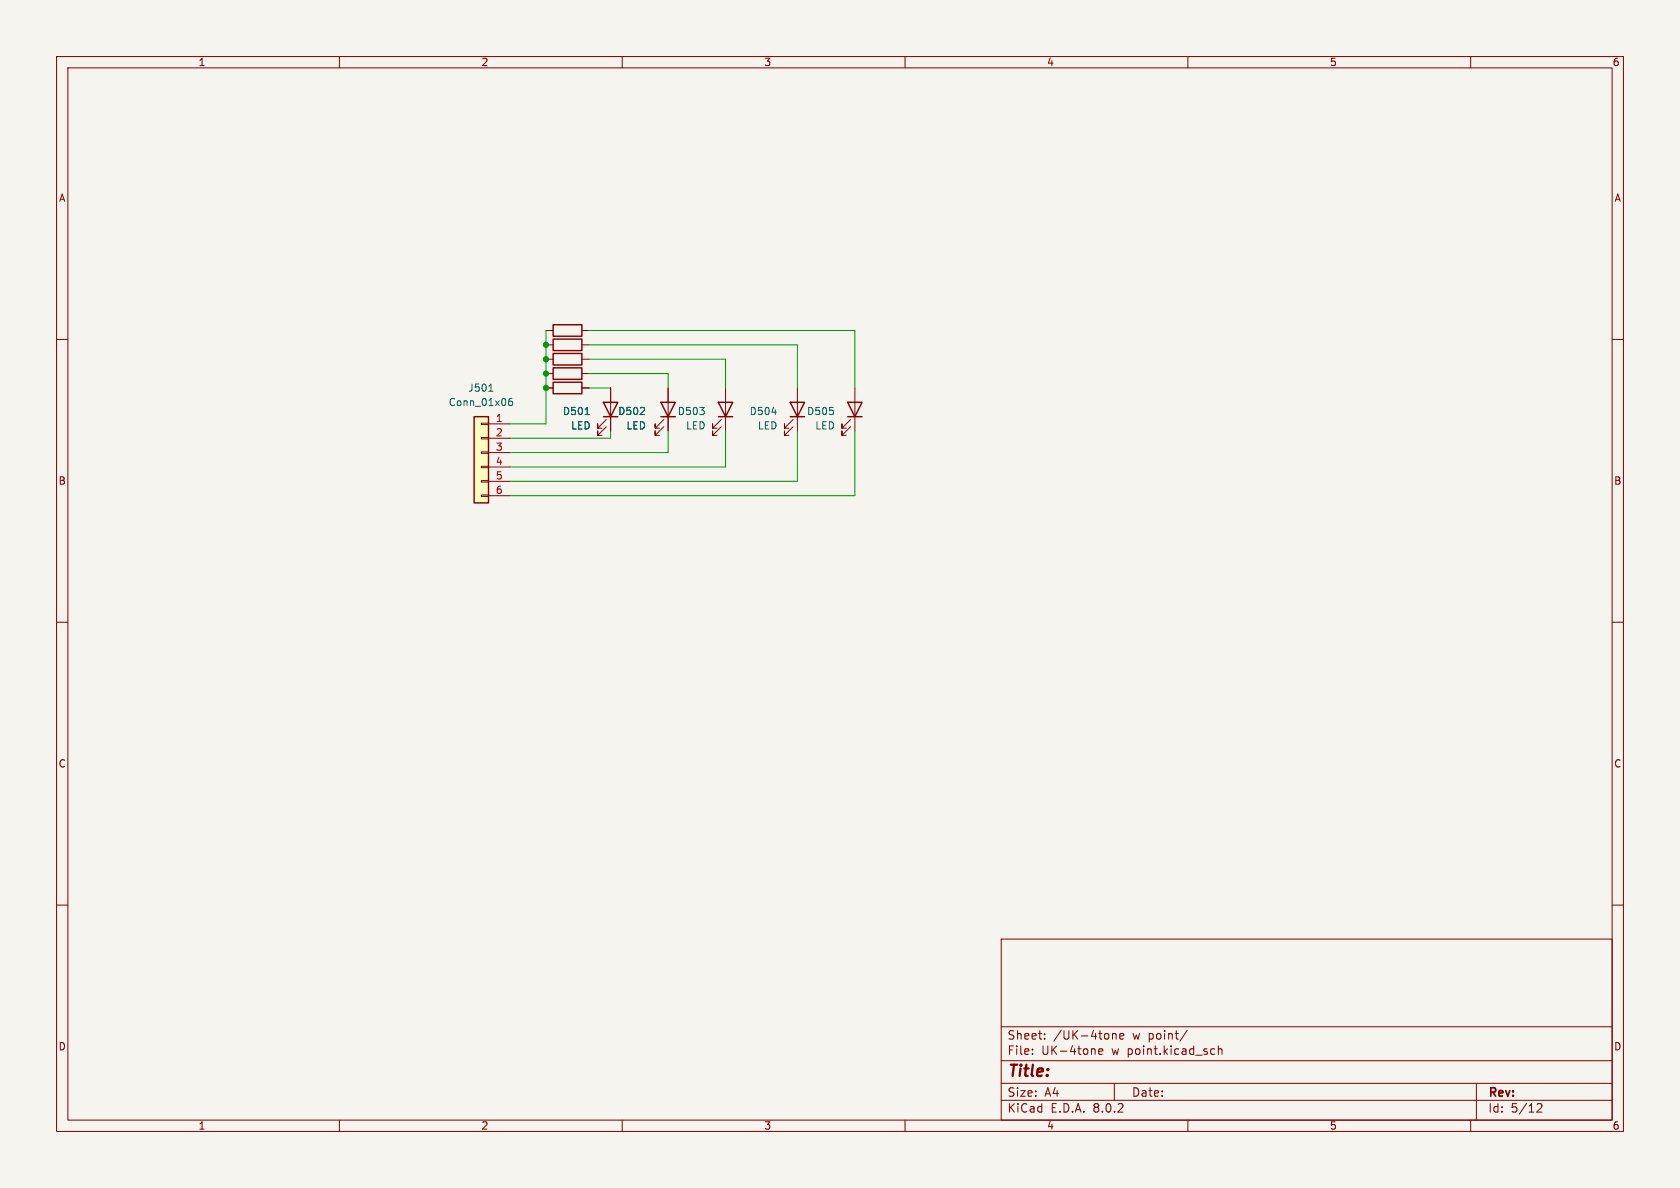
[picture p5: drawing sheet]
<svg xmlns="http://www.w3.org/2000/svg" width="297mm" height="210mm" viewBox="0 0 297 210" stroke-linecap="round" stroke-linejoin="round" font-family="sans-serif">
<path d="M0 0h297v210h-297z" fill="#f5f4ef" stroke="#f5f4ef" stroke-width=".18"/>
<g fill="none" stroke="#840000" stroke-width=".18">
<path d="M10 10h277v190h-277zM12 12h273v186h-273zM60 10v2M110 10v2M160 10v2M210 10v2M260 10v2M10 60h2M96.5 58.4h1.3M102.9 58.4h1.2M285 60h2M96.5 68.6h1.3"/>
<path d="M96.5 61h1.3M96.5 63.5h1.3M102.9 68.6h1.2M102.9 61h1.2M102.9 63.5h1.2M140.2 75.4l-1.5 1.6v-.8v.8h.7M140.2 74.2l-1.5 1.5v-.8v.8h.7M141 68.6v7.6M150.4 75.4l-1.6 1.6v-.8v.8h.8M150.4 74.2l-1.6 1.5v-.8v.8h.8M151.1 68.6v7.6M10 110h2"/>
<path d="M285 110h2M10 160h2M285 160h2M177 166h108v32h-108zM60 198v2M110 198v2M160 198v2M177 194.5h108M177 191.5h108M177 187.5h108M177 181.5h108M182.5 186.3v.1"/>
<path d="M182.5 185.5v.1M184.7 183.6v.1M184.7 182.8v.1M193.5 185.5l.1 .9M194.2 185.9l.8-.1-.1-.3-.4-.1-.3 .2 .1 .7h.6M196.7 182.7v1M196.7 182.8l.2-.1 .3 .1 .1 .9M197 191.5v3M198 183.2l.7-.1-.1-.3-.4-.1-.2 .2v.7h.6M209.9 182.1l-1.3 2M210 198v2M214.3 185.4l.4 .1"/>
<path d="M214.7 186.3l-.4 .1M215.4 185.5l.2-.1 .4 .1v.9M215.4 184.9v1.5M260 198v2M261 191.5v6.5M271.7 195.2l.6-.1 .2 .1 .1 .3-.9 1.1h.9"/>
</g>
<path d="M97.8 59.9h5.1v2.1h-5.1zM97.8 57.4h5.1v2h-5.1zM97.8 67.6h5.1v2h-5.1zM97.8 62.5h5.1v2h-5.1zM139.7 71.1h2.5l-1.2 2.6zM139.7 73.7h2.5M149.9 71.1h2.5l-1.3 2.6zM149.9 73.7h2.5" fill="none" stroke="#840000" stroke-width=".25"/>
<path d="M136.5 72.9h.7" fill="none" stroke="#006464" stroke-width=".18"/>
<path d="M83.8 73.7h2.6v15.2h-2.6z" fill="#ffffc2"/>
<g fill="none" stroke="#840000" stroke-width=".18">
<path d="M85.1 79.9h1.3v.2h-1.3zM85.1 77.3h1.3v.3h-1.3zM85.1 74.8h1.3v.3h-1.3zM86.4 74.9h3.8M86.4 77.5h3.8M96.5 66h1.3M96.5 68.6h1.3M102.9 66h1.2M102.9 68.6h1.2M107.2 75.4l-1.5 1.6v-.8v.8h.7M107.2 74.2l-1.5 1.5v-.8v.8h.7M107.9 68.6v7.6"/>
<path d="M117.3 75.4l-1.5 1.6v-.8v.8h.8M117.3 74.2l-1.5 1.5v-.8v.8h.8M118.1 68.6v7.6M127.5 75.4l-1.5 1.6v-.8v.8h.7M127.5 74.2l-1.5 1.5v-.8v.8h.7M128.3 68.6v7.6M85.1 87.5h1.3v.3h-1.3zM85.1 85h1.3v.2h-1.3zM85.1 82.4h1.3v.3h-1.3zM86.4 80h3.8M86.4 82.6h3.8M86.4 85.1h3.8"/>
<path d="M86.4 87.6h3.8"/>
</g>
<path d="M83.8 73.7h2.6v15.2h-2.6zM97.8 65h5.1v2.1h-5.1zM106.7 71.1h2.5l-1.3 2.6zM106.7 73.7h2.5M116.8 71.1h2.6l-1.3 2.6zM116.8 73.7h2.6M127 71.1h2.5l-1.2 2.6zM127 73.7h2.5" fill="none" stroke="#840000" stroke-width=".25"/>
<path d="M86.4 69.2h.7M90.5 70.4l-.4 .1a.86 .86 0 0 0 0 1.2l.5-.1v-.4l-.2-.3-.4 .1-.1 .2M103.4 73.3h.8" fill="none" stroke="#006464" stroke-width=".18"/>
<path d="M96.5 58.4v16.5h-6.3M104.1 58.4h47v10.2M104.1 63.5h24.2v5.1M104.1 61h36.9v7.6M104.1 66h14v2.6M104.1 68.6h3.8M107.9 76.2v1.3h-17.7M118.1 76.2v3.8h-27.9M128.3 76.2v6.4h-38.1M141 76.2v8.9h-50.8M151.1 76.2v11.4h-60.9" fill="none" stroke="#009600" stroke-width=".18"/>
<g fill="#009600" stroke="#009600" stroke-width=".18">
<circle cx="96.5" cy="61" r=".46"/>
<circle cx="96.5" cy="63.5" r=".46"/>
<circle cx="96.5" cy="68.6" r=".46"/>
<circle cx="96.5" cy="66" r=".46"/>
</g>
<text font-size="2.8" fill="#840000" x="178" y="190.9">Title:</text>
<g font-size="2.1" fill="#840000">
<text x="178" y="184">Sheet:</text>
<text x="186.2" y="184">/UK-4tone</text>
<text x="200.3" y="184">w point/</text>
<text x="178" y="186.7">File:</text>
<text x="184.1" y="186.7">UK-4tone</text>
<text x="196.6" y="186.7">w point.kicad_sch</text>
<text x="178" y="196.9">KiCad</text>
<text x="178" y="194.1">Size:</text>
<text x="184.7" y="194.1">A4</text>
<text x="185.7" y="196.9">E.D.A.</text>
<text x="193.3" y="196.9">8.0.2</text>
<text x="200" y="194.1">Date:</text>
<text x="263" y="194.3">Rev:</text>
<text x="263" y="196.9">Id:</text>
<text x="267.1" y="196.9">5/12</text>
</g>
<g font-size="1.8" fill="#840000">
<text x="35" y="11.9">1</text>
<text x="85" y="11.9">2</text>
<text x="135" y="11.9">3</text>
<text x="185" y="11.9">4</text>
<text x="235" y="11.9">5</text>
<text x="285" y="11.9">6</text>
<text x="10.3" y="35.9">A</text>
<text x="285.3" y="35.9">A</text>
<text x="10.3" y="85.9">B</text>
<text x="285.3" y="85.9">B</text>
<text x="10.3" y="135.9">C</text>
<text x="285.3" y="135.9">C</text>
<text x="10.3" y="185.9">D</text>
<text x="285.3" y="185.9">D</text>
<text x="35" y="199.9">1</text>
<text x="85" y="199.9">2</text>
<text x="135" y="199.9">3</text>
<text x="185" y="199.9">4</text>
<text x="235" y="199.9">5</text>
<text x="285" y="199.9">6</text>
</g>
<g font-size="1.8" fill="#006464">
<text x="79.2" y="72">Conn_01x06</text>
<text x="82.7" y="69.4">J501</text>
<text x="99.4" y="73.6">D501</text>
<text x="100.9" y="76.1">LED</text>
<text x="109.2" y="73.6">D502</text>
<text x="110.6" y="76.1">LED</text>
<text x="119.7" y="73.6">D503</text>
<text x="121.2" y="76.1">LED</text>
<text x="132.4" y="73.6">D504</text>
<text x="133.9" y="76.1">LED</text>
<text x="142.6" y="73.6">D505</text>
<text x="144" y="76.1">LED</text>
</g>
<g font-size="1.8" fill="#a90000">
<text x="87.6" y="74.7">1</text>
<text x="87.6" y="77.2">2</text>
<text x="87.6" y="79.8">3</text>
<text x="87.6" y="82.3">4</text>
<text x="87.6" y="84.8">5</text>
<text x="87.6" y="87.4">6</text>
</g>
</svg>
